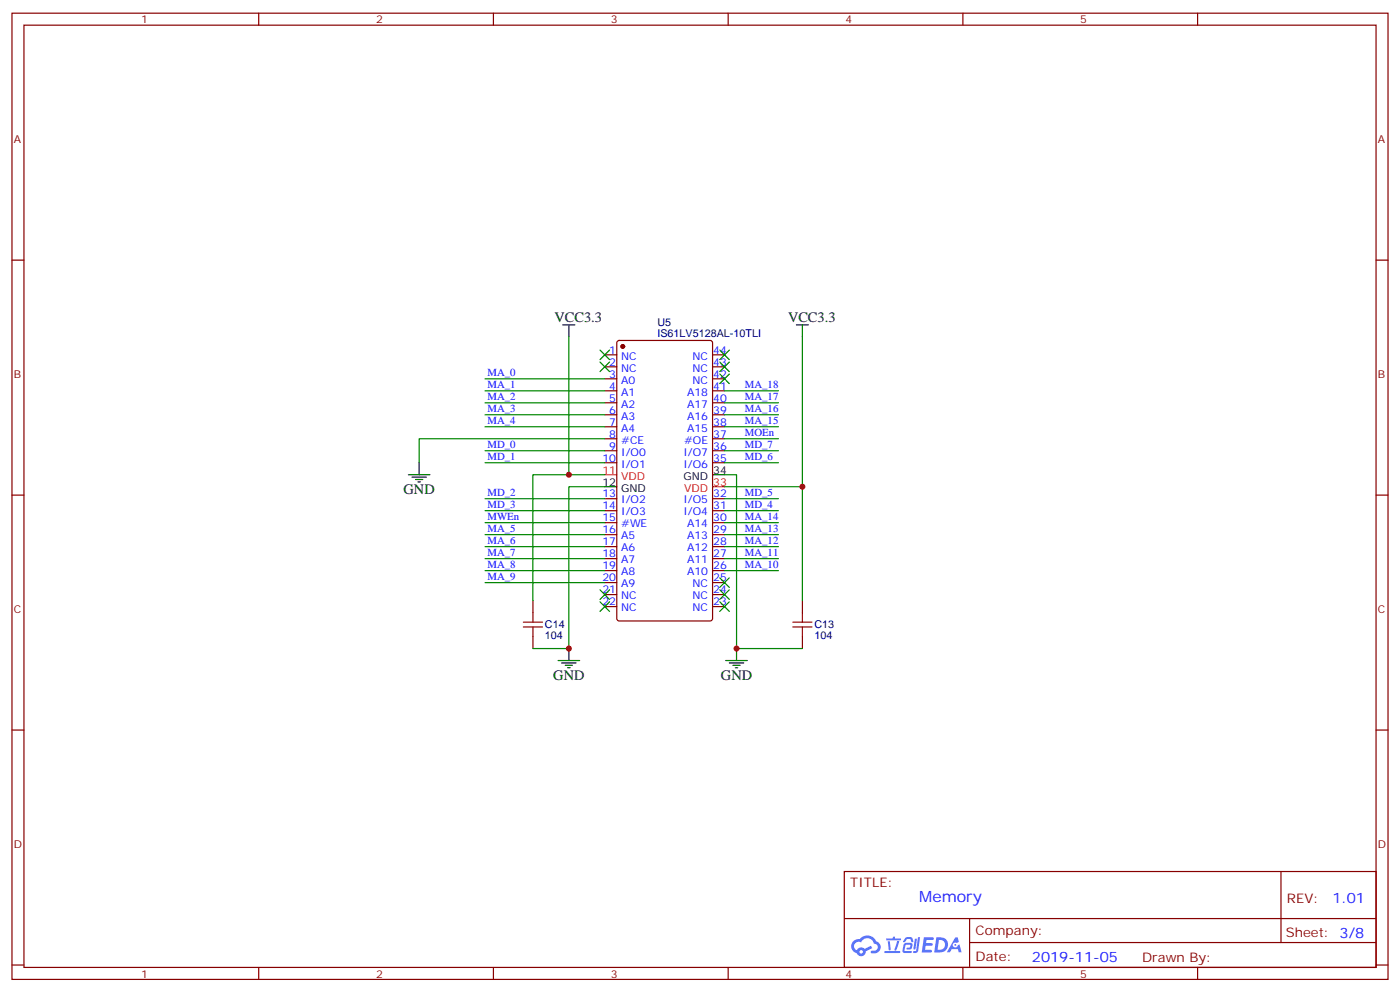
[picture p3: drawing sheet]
<svg xmlns="http://www.w3.org/2000/svg" width="412mm" height="292mm" viewBox="0 0 412 292" stroke-linecap="round" stroke-linejoin="round" font-family="sans-serif">
<g fill="none" stroke="#870000" stroke-width=".35">
<path d="M3.5 3.9h405.4v284.3h-405.4zM7.1 7.4h398.2v277.3h-398.2zM76.2 3.9v3.5M145.3 3.9v3.5M214.5 3.9v3.5M283.6 3.9v3.5M352.8 3.9v3.5M3.5 76.6h3.6M405.3 76.6h3.6M3.5 145.7h3.6M405.3 145.7h3.6M3.5 214.8h3.6"/>
<path d="M405.3 214.8h3.6M248.7 256.5h156.6v28.2h-156.6zM377.3 256.5v20.9M248.7 270.3h156.5M285.6 277.4h119.6M285.6 270.3v14.1M3.5 284h3.6M76.2 284.7v3.5M145.3 284.7v3.5M214.5 284.7v3.5M283.6 284.7v3.5M352.8 284.7v3.5"/>
<path d="M405.3 284h3.6"/>
</g>
<g fill="#5487ff">
<path d="M272.1 275.8h2.6l.3 .2-.1 .6h-2l-.1 .9h1.6l.4 .4-.4 .4h-1.7l-.2 1.2 1.8 .1 .3 .3-.2 .3-2.9 .1z"/>
<path d="M281.4 275.9h.7l.4 1.3-.7 .3a.74 .74 0 0 0-1.1 .3 .74 .74 0 0 0 .5 1 .74 .74 0 0 0 .9-.6l.5-.3 .7 2.3h-.9l-.2-.9h-1.9l-.5 .9h-.9z"/>
<path d="M269.5 276.2h.6l-.4 3a.31 .31 0 0 1-.3 .2 .31 .31 0 0 1-.3-.3z"/>
<path d="M270.4 275.8h.6l-.5 3.9a.89 .89 0 0 1-.7 .7 .89 .89 0 0 1-.9-.3l1-.4z"/>
<path d="M266.8 275.9l.6-.2 1.2 .2 .5 1.2-.6 .2-.4-1-1 .2a.95 .95 0 0 1-1 .8l-.1-.2z"/>
<path d="M266.4 277.6l1.8-.2a1.04 1.04 0 0 1 .6 1.1 1.04 1.04 0 0 1-.8 .9h-.7a.29 .29 0 0 1-.3-.3 .29 .29 0 0 1 .3-.2l.7-.1 .2-.8-1.4 .1-.4 1.7 1.9 .1a.29 .29 0 0 1 .3 .3 .29 .29 0 0 1-.3 .3l-2-.1-.4-.2 .2-2.1z"/>
<path d="M260.5 279.9h4.4a.3 .3 0 0 1 .3 .3 .3 .3 0 0 1-.3 .3h-4.3z"/>
<path d="M264.3 276.9h.6l-.5 1.7a1.02 1.02 0 0 1-.7 1.2l-.2-.3z"/>
<path d="M261.5 277h.6l.3 2.4-.3 .3-.3-.2z"/>
<path d="M261.1 276.2h1.9l.2-.6h.5l-.1 .6h1.5a.29 .29 0 0 1 .3 .3 .29 .29 0 0 1-.3 .2h-3.9z"/>
<path d="M275.8 275.8l-.6 4.5h1.4a2.27 2.27 0 0 0 2.7-2.3 2.27 2.27 0 0 0-2.7-2.2zM276.6 276.6a1.5 1.5 0 0 1 1.8 1.5 1.5 1.5 0 0 1-1.9 1.4h-.3z"/>
<path d="M251.4 277a2.09 2.09 0 0 0 1 3.5 1.37 1.37 0 0 0 1.5 .9 1.37 1.37 0 0 0 1.1-1.4l2-1-.5-.7-1.8 .9a1.4 1.4 0 0 0-2.3 .5 1.32 1.32 0 0 1-.6-1.9 1.32 1.32 0 0 1 1.9-.5 2.02 2.02 0 0 1 2-1.2 2.02 2.02 0 0 1 1.8 1.6 1.09 1.09 0 0 1 1.1 1.4 1.09 1.09 0 0 1-1.6 .7 .41 .41 0 0 0-.5 .3 .41 .41 0 0 0 .4 .5 1.89 1.89 0 0 0 2.4-1.2 1.89 1.89 0 0 0-1.2-2.4 2.98 2.98 0 0 0-5-.7l-1 .2zM253.2 280.1a.52 .52 0 0 1 1 0 .52 .52 0 0 1-1 0z"/>
<circle cx="281.4" cy="278.1" r=".28"/>
</g>
<g fill="none" stroke="#870000" stroke-width=".35">
<path d="M178.2 104.4h3.5M178.2 107.9h3.5M178.2 111.5h3.5M178.2 115h3.5M178.2 118.5h3.5M181.9 100.4l.5-.2h26.8l.6 .4 .1 81.4-.5 .7h-27l-.7-.4v-81.4zM209.9 104.4h3.5M209.9 107.9h3.5M209.9 111.5h3.5M209.9 115h3.5M209.9 118.5h3.5M178.2 122.1h3.5"/>
<path d="M178.2 125.6h3.5M178.2 129.1h3.5M178.2 132.6h3.5M178.2 136.2h3.5M209.9 122.1h3.5M209.9 125.6h3.5M209.9 129.1h3.5M209.9 132.6h3.5M209.9 136.2h3.5M178.2 146.8h3.5M178.2 150.3h3.5M178.2 153.8h3.5"/>
<path d="M178.2 157.3h3.5M209.9 146.8h3.5M209.9 150.3h3.5M209.9 153.8h3.5M209.9 157.3h3.5M157 176.7v3.6M178.2 160.9h3.5M178.2 164.4h3.5M178.2 167.9h3.5M178.2 171.4h3.5M178.2 175h3.5M178.2 178.5h3.5"/>
<path d="M209.9 160.9h3.5M209.9 164.4h3.5M209.9 167.9h3.5M209.9 171.4h3.5M209.9 175h3.5M209.9 178.5h3.5M236.4 176.7v3.6M157 187.3v3.6M236.4 187.3v3.6"/>
</g>
<circle cx="183.4" cy="102" r=".53" fill="#870000" stroke="#870000" stroke-width=".35"/>
<path d="M178.2 139.7h3.5M209.9 143.2h3.5" fill="none" stroke="#f00" stroke-width=".35"/>
<g fill="none" stroke="#000" stroke-width=".35">
<path d="M165.8 95.6h3.5M167.6 95.6v3.5M234.6 95.6h3.5M236.4 95.6v3.5M120.3 139.7h6.3M123.5 136.2v3.5M209.9 139.7h3.5M121.4 140.4h4.2M122.4 141.1h2.1M123.1 141.8h.7M178.2 143.2h3.5M164.4 194.4h6.3"/>
<path d="M165.5 195.1h4.2M166.5 195.8h2.1M167.2 196.5h.7M167.6 190.9v3.5M213.8 194.4h6.3M214.8 195.1h4.3M215.9 195.8h2.1M216.6 196.5h.7M217 190.9v3.5"/>
</g>
<path d="M154.2 184.5h5.6M154.2 183.1h5.6M157 180.3v2.8M157 184.5v2.8M233.5 184.5h5.7M233.5 183.1h5.7M236.4 180.3v2.8M236.4 184.5v2.8" fill="none" stroke="#a10000" stroke-width=".35"/>
<g fill="none" stroke="#008700" stroke-width=".35">
<path d="M167.6 99.1v40.6h10.6M236.4 99.1v44.1h-23M142.9 118.5h35.3M142.9 111.5h35.3M142.9 115h35.3M213.4 115h15.9M213.4 118.5h15.9M142.9 122.1h35.3M142.9 125.6h35.3M142.9 132.6h35.3M142.9 136.2h35.3M167.6 139.7h-10.6v37"/>
<path d="M178.2 129.1h-54.7v7.1M213.4 139.7h3.6v51.2h19.4M213.4 122.1h15.9M213.4 125.6h15.9M213.4 129.1h15.9M213.4 132.6h15.9M213.4 136.2h15.9M142.9 146.8h35.3M142.9 150.3h35.3M142.9 153.8h35.3M142.9 157.3h35.3M178.2 143.2h-10.6v47.7h-10.6"/>
<path d="M213.4 146.8h15.9M213.4 150.3h15.9M213.4 153.8h15.9M213.4 157.3h15.9M236.4 143.2v33.5M142.9 160.9h35.3M142.9 164.4h35.3M142.9 167.9h35.3M142.9 171.4h35.3M213.4 160.9h15.9M213.4 164.4h15.9M213.4 167.9h15.9"/>
</g>
<g fill="#c00">
<circle cx="217" cy="190.9" r=".88"/>
<circle cx="167.6" cy="190.9" r=".88"/>
<circle cx="236.4" cy="143.2" r=".88"/>
<circle cx="167.6" cy="139.7" r=".88"/>
</g>
<g fill="#c00" stroke="#008700" stroke-width=".35">
<path d="M176.7 103l2.9 2.8zM179.6 103l-2.9 2.8z"/>
<path d="M176.7 106.5l2.9 2.9zM179.6 106.5l-2.9 2.9z"/>
<path d="M212 103l2.8 2.8zM214.8 103l-2.8 2.8z"/>
<path d="M212 106.5l2.8 2.9zM214.8 106.5l-2.8 2.9z"/>
<path d="M212 110.1l2.8 2.8zM214.8 110.1l-2.8 2.8z"/>
<path d="M176.7 173.6l2.9 2.8zM176.7 176.4l2.9-2.8z"/>
<path d="M176.7 177.1l2.9 2.8zM179.6 177.1l-2.9 2.8z"/>
<path d="M212 170l2.8 2.9zM212 172.9l2.8-2.9z"/>
<path d="M212 173.6l2.8 2.8zM214.8 173.6l-2.8 2.8z"/>
<path d="M212 177.1l2.8 2.8zM214.8 177.1l-2.8 2.8z"/>
</g>
<text font-size="4.6" fill="#00f" x="270.8" y="265.5">Memory</text>
<g font-size="4.2">
<text x="163.3" y="94.9">VCC3.3</text>
<text x="232.1" y="94.9">VCC3.3</text>
<text x="118.9" y="145.3">GND</text>
<text x="163" y="200">GND</text>
<text x="212.4" y="200">GND</text>
</g>
<g font-size="4.2" fill="#00f">
<text x="392.5" y="265.7">1.01</text>
<text x="304" y="283.1">2019-11-05</text>
</g>
<g font-size="3.9" fill="#800">
<text x="250.5" y="261.1">TITLE:</text>
<text x="379.1" y="265.7">REV:</text>
<text x="287.4" y="275.3">Company:</text>
<text x="378.7" y="275.9">Sheet: 3/8</text>
<text x="287.4" y="282.9">Date:</text>
<text x="336.4" y="283">Drawn By:</text>
</g>
<g font-size="3.2" fill="#800">
<text x="41.6" y="6.9">1</text>
<text x="110.8" y="6.9">2</text>
<text x="179.9" y="6.9">3</text>
<text x="249.1" y="6.9">4</text>
<text x="318.2" y="6.9">5</text>
<text x="4.1" y="42">A</text>
<text x="405.9" y="42">A</text>
<text x="4.1" y="111.1">B</text>
<text x="405.9" y="111.1">B</text>
<text x="4.1" y="180.3">C</text>
<text x="405.9" y="180.3">C</text>
<text x="4.1" y="249.4">D</text>
<text x="405.9" y="249.4">D</text>
<text x="41.6" y="287.7">1</text>
<text x="110.8" y="287.7">2</text>
<text x="179.9" y="287.7">3</text>
<text x="249.1" y="287.7">4</text>
<text x="318.2" y="287.7">5</text>
</g>
<g font-size="3.2" fill="#000080">
<text x="193.7" y="95.9">U5</text>
<text x="193.7" y="99.1">IS61LV5128AL-10TLI</text>
<text x="160.5" y="184.9">C14</text>
<text x="239.9" y="184.9">C13</text>
<text x="160.5" y="188.1">104</text>
<text x="239.9" y="188.1">104</text>
</g>
<g font-size="3.2" fill="#00f">
<text x="179.5" y="104.1">1</text>
<text x="179.5" y="107.6">2</text>
<text x="183" y="105.8">NC</text>
<text x="204" y="105.8">NC</text>
<text x="210.1" y="107.6">43</text>
<text x="210.1" y="104.1">44</text>
<text x="143.6" y="110.6">MA_0</text>
<text x="179.5" y="111.1">3</text>
<text x="183" y="109.4">NC</text>
<text x="183" y="112.9">A0</text>
<text x="204" y="112.9">NC</text>
<text x="204" y="109.4">NC</text>
<text x="210.1" y="111.1">42</text>
<text x="143.6" y="114.1">MA_1</text>
<text x="143.6" y="117.7">MA_2</text>
<text x="179.5" y="114.7">4</text>
<text x="179.5" y="118.2">5</text>
<text x="183" y="116.4">A1</text>
<text x="183" y="119.9">A2</text>
<text x="202.4" y="119.9">A17</text>
<text x="202.4" y="116.4">A18</text>
<text x="210.1" y="118.2">40</text>
<text x="210.1" y="114.7">41</text>
<text x="219.4" y="114.1">MA_18</text>
<text x="219.4" y="117.7">MA_17</text>
<text x="143.6" y="121.2">MA_3</text>
<text x="143.6" y="124.7">MA_4</text>
<text x="179.5" y="121.7">6</text>
<text x="179.5" y="125.2">7</text>
<text x="183" y="123.5">A3</text>
<text x="202.4" y="123.5">A16</text>
<text x="210.1" y="125.2">38</text>
<text x="210.1" y="121.7">39</text>
<text x="219.4" y="121.2">MA_16</text>
<text x="219.4" y="124.7">MA_15</text>
<text x="143.6" y="131.8">MD_0</text>
<text x="179.5" y="128.8">8</text>
<text x="183" y="127">A4</text>
<text x="183" y="130.5">#CE</text>
<text x="201.5" y="130.5">#OE</text>
<text x="202.4" y="127">A15</text>
<text x="210.1" y="128.8">37</text>
<text x="219.4" y="128.2">MOEn</text>
<text x="219.4" y="131.8">MD_7</text>
<text x="143.6" y="135.3">MD_1</text>
<text x="177.5" y="135.8">10</text>
<text x="179.5" y="132.3">9</text>
<text x="183" y="134.1">I/O0</text>
<text x="183" y="137.6">I/O1</text>
<text x="201.3" y="137.6">I/O6</text>
<text x="201.3" y="134.1">I/O7</text>
<text x="210.1" y="135.8">35</text>
<text x="210.1" y="132.3">36</text>
<text x="219.4" y="135.3">MD_6</text>
<text x="143.6" y="145.9">MD_2</text>
<text x="143.6" y="149.4">MD_3</text>
<text x="177.5" y="146.4">13</text>
<text x="177.5" y="149.9">14</text>
<text x="183" y="148.2">I/O2</text>
<text x="201.3" y="148.2">I/O5</text>
<text x="210.1" y="149.9">31</text>
<text x="210.1" y="146.4">32</text>
<text x="219.4" y="145.9">MD_5</text>
<text x="219.4" y="149.4">MD_4</text>
<text x="143.6" y="152.9">MWEn</text>
<text x="177.5" y="153.5">15</text>
<text x="183" y="151.7">I/O3</text>
<text x="183" y="155.2">#WE</text>
<text x="201.3" y="151.7">I/O4</text>
<text x="202.4" y="155.2">A14</text>
<text x="210.1" y="153.5">30</text>
<text x="219.4" y="152.9">MA_14</text>
<text x="143.6" y="156.5">MA_5</text>
<text x="143.6" y="160">MA_6</text>
<text x="177.5" y="157">16</text>
<text x="177.5" y="160.5">17</text>
<text x="183" y="158.8">A5</text>
<text x="202.4" y="158.8">A13</text>
<text x="210.1" y="160.5">28</text>
<text x="210.1" y="157">29</text>
<text x="219.4" y="156.5">MA_13</text>
<text x="219.4" y="160">MA_12</text>
<text x="143.6" y="163.5">MA_7</text>
<text x="143.6" y="167">MA_8</text>
<text x="177.5" y="164">18</text>
<text x="177.5" y="167.6">19</text>
<text x="183" y="162.3">A6</text>
<text x="183" y="165.8">A7</text>
<text x="202.4" y="165.8">A11</text>
<text x="202.4" y="162.3">A12</text>
<text x="210.1" y="167.6">26</text>
<text x="210.1" y="164">27</text>
<text x="219.4" y="163.5">MA_11</text>
<text x="219.4" y="167">MA_10</text>
<text x="143.6" y="170.6">MA_9</text>
<text x="177.5" y="171.1">20</text>
<text x="183" y="169.3">A8</text>
<text x="183" y="172.9">A9</text>
<text x="202.4" y="169.3">A10</text>
<text x="204" y="172.9">NC</text>
<text x="210.1" y="171.1">25</text>
<text x="177.5" y="174.6">21</text>
<text x="177.5" y="178.2">22</text>
<text x="183" y="176.4">NC</text>
<text x="183" y="179.9">NC</text>
<text x="204" y="179.9">NC</text>
<text x="204" y="176.4">NC</text>
<text x="210.1" y="178.2">23</text>
<text x="210.1" y="174.6">24</text>
</g>
<g font-size="3.2" fill="#f00">
<text x="177.5" y="139.3">11</text>
<text x="183" y="141.1">VDD</text>
<text x="210.1" y="142.9">33</text>
<text x="201.5" y="144.6">VDD</text>
</g>
<g font-size="3.2">
<text x="177.5" y="142.9">12</text>
<text x="201.3" y="141.1">GND</text>
<text x="210.1" y="139.3">34</text>
<text x="183" y="144.6">GND</text>
</g>
</svg>
